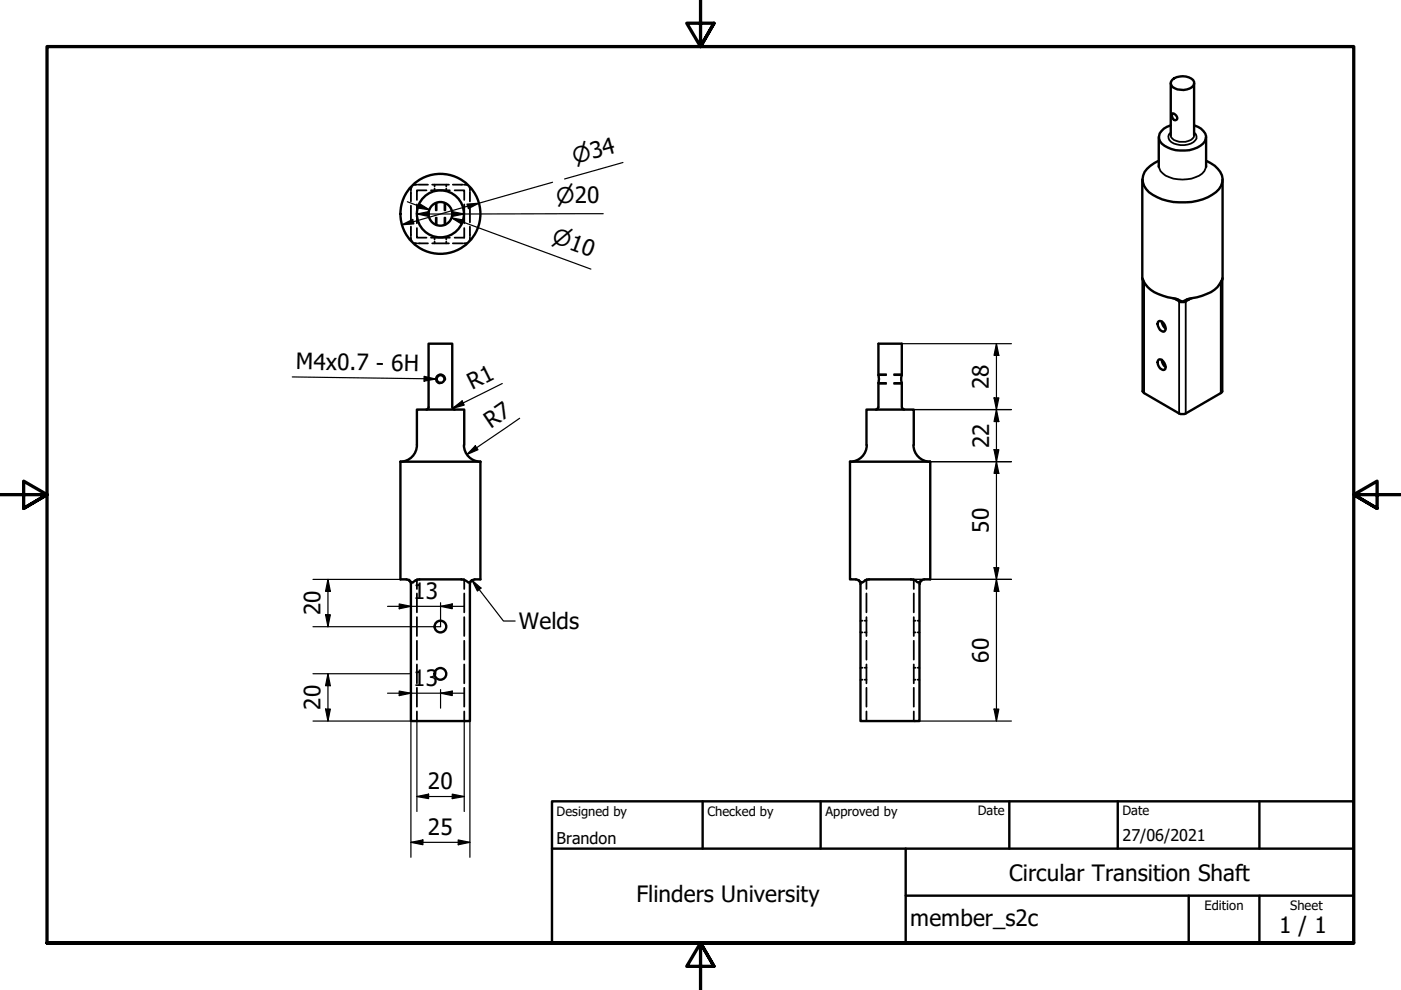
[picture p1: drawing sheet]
<svg xmlns="http://www.w3.org/2000/svg" width="297mm" height="210mm" viewBox="0 0 297 210" stroke-linecap="round" stroke-linejoin="round" font-family="sans-serif">
<!-- layer: Hidden (ISO) -->
<g fill="none" stroke="#000" stroke-width=".38">
<path d="M87.3 39.7l-.2 .7M88.5 39.2l-.9 .1M88.7 39.2h2M91.6 39.2h3.6M92.1 39.2v.3M92.1 40v.4M94.6 39.2v.3M94.6 40v.4M96 39.2h2.1M98.4 39.2l.7 .1M99.5 39.7l.1 .7M87.1 50.3l.2 .8"/>
<path d="M87.1 40.7v2M87.1 43.6v3.6M87.1 48v2.1M87.6 51.5l.9 .1M88.4 48.4v2h2M88.4 43.3v4M88.7 51.6h2M90.4 40.4h-2v2M91.4 50.4h4M91.4 40.4h4M91.6 51.6h3.6M92.1 50.4v.4"/>
<path d="M92.1 51.2v.4M92.4 43.1v1.5M92.4 46.1v1.6M92.6 43v1.6M92.6 46.1v1.6M94.2 43v1.6M94.2 46.1v1.6M94.4 43.1v1.5M94.4 46.1v1.6M94.6 50.4v.4M94.6 51.2v.4M96 51.6h2.1"/>
<path d="M96.4 40.4h2v2M98.4 43.3v4M98.4 48.4v2h-2M99.1 51.5l-.7 .1M99.6 40.7v2M99.6 50.3l-.1 .8M99.6 43.6v3.6M99.6 48v2.1M186.2 79.5h1.7M186.2 79.3h1.7M189.5 79.5h1.7M189.5 79.3h1.7"/>
<path d="M186.2 81.2h1.7M186.2 81.4h1.7M189.5 81.2h1.7M189.5 81.4h1.7M88.4 125.8v4M88.4 130.8v4M88.4 135.9v4M88.6 122.8h-.2v2.1M88.8 122.8h.2M97.8 122.8h.2M98.2 122.8h.2v2.1M98.4 125.8v4"/>
<path d="M98.4 130.8v4M98.4 135.9v4M182.4 134.1h.5M182.4 131.6h.5M183.3 134.1h.4M183.3 131.6h.4M183.7 125.8v4M183.7 130.8v4M183.7 135.9v4M183.9 122.8h-.2v2.1M184.1 122.8h.2M193.1 122.8h.2"/>
<path d="M193.5 122.8h.2v2.1M193.7 125.8v4M193.7 130.8v4M193.7 135.9v4M193.7 134.1h.4M193.7 131.6h.4M194.6 134.1h.3M194.6 131.6h.3M88.4 140.9v4M88.4 145.8v4M88.4 150.8v2.1M98.4 140.9v4"/>
<path d="M98.4 145.8v4M98.4 150.8v2.1M182.4 144.1h.5M182.4 141.6h.5M183.3 144.1h.4M183.3 141.6h.4M183.7 140.9v4M183.7 145.8v4M183.7 150.8v2.1M193.7 140.9v4M193.7 145.8v4M193.7 150.8v2.1"/>
<path d="M193.7 144.1h.4M193.7 141.6h.4M194.6 144.1h.3M194.6 141.6h.3"/>
</g>
<!-- layer: Visible (ISO) -->
<g fill="none" stroke="#000" stroke-width=".51">
<path d="M248.2 17.6v11.1M248.5 16.9a3.5 3.5 0 0 1 4.5 .1 1.15 1.15 0 0 1-.8 1.8 4.1 4.1 0 0 1-3.6-.3 1.01 1.01 0 0 1-.1-1.6zM253.2 17.6v11.1M242.2 38.1v20.9a5.8 5.8 0 0 0 4.4 3.7l2.6 .6 1.1 .5a.61 .61 0 0 0 .8-.1 6 6 0 0 1 2.7-.7 7 7 0 0 0 5.2-3.4l.2-.5v-21M245.7 34.1a5 5 0 0 0-3.4 3.8 4.4 4.4 0 0 0 3.1 3.9 13.3 13.3 0 0 0 11.6-.5 3.5 3.5 0 0 0 2.2-2.9 3.5 3.5 0 0 0-1.6-3.2l-1.9-1.1M245.7 29.1v6.3M248.2 26.6a2.86 2.86 0 0 0-2.5 2.8 4.1 4.1 0 0 0 3.6 2.4 6.4 6.4 0 0 0 6.2-1.9 2.22 2.22 0 0 0-1.5-3l-.8-.3M248.5 24.2l.2-.2 .5 .3a.72 .72 0 0 1 .2 1.1 .89 .89 0 0 1-.9-1.2zM255.7 29.1v6.3M242.3 59.2v23.8l.3 .3 7.7 4.5 1.1-.1 7.4-4.4 .3-.3v-23.8M245.7 76.2a1.52 1.52 0 0 1 1.4 2l-.2 .2a1.43 1.43 0 0 1-1.2-2.2zM245.7 68.1a1.43 1.43 0 0 1 1.2 2.2 1.46 1.46 0 0 1-1.2-2.2z"/>
<path d="M246.3 68.2a2.29 2.29 0 0 0 .8 1.5M246.3 76.3a1.97 1.97 0 0 0 .8 1.5M95.9 86.3v-13.4h-5v13.4l-.1 .3-.4 .2M95.9 86.4l.3 .4h.2M98.4 94.4a3.5 3.5 0 0 0 3.5 3.5M98.4 94.3v-7.5h-10v7.6a3.5 3.5 0 0 1-3.5 3.5M101.9 97.9v24.9a2.23 2.23 0 0 0-2.3 .7h-.3l-.7-.5-.8-.2h-8.8a2.14 2.14 0 0 0-1.6 .7l-.7-.5M101.9 97.9h-17v24.9h1.3l.5 .2M180.2 97.9h17v24.9a2.27 2.27 0 0 0-2.2 .6l-.2 .1-.4-.1a1.52 1.52 0 0 0-1.3-.6h-8.8a2.14 2.14 0 0 0-1.5 .7l-1.1-.6-1.5-.1zM183.7 94.3v-7.5h10v7.5M183.8 94.4a3.5 3.5 0 0 1-3.5 3.5M186.2 86.4l-.1 .2-.4 .2"/>
<path d="M186.2 86.3v-5.2l.2-.7-.2-.8v-6.7h5v6.7l-.1 .4 .1 6.3M191.3 86.4l.2 .4h.2M193.7 94.4a3.5 3.5 0 0 0 3.5 3.5M86.7 123l.4 .8M87.1 123.9v29h12.5v-29M100 123l-.4 .8M182 123l.4 .8M182.4 123.9v29h12.5v-29M195.4 123l-.4 .8"/>
<circle cx="93.4" cy="45.3" r="2.51"/>
<circle cx="93.4" cy="45.3" r="5"/>
<circle cx="93.4" cy="45.3" r="8.5"/>
<circle cx="93.4" cy="80.4" r=".82"/>
<circle cx="93.4" cy="132.8" r="1.24"/>
<circle cx="93.4" cy="142.9" r="1.24"/>
</g>
<!-- layer: Visible Narrow (ISO) -->
<g fill="none" stroke="#000" stroke-width=".38">
<path d="M245.7 35.2a3.6 3.6 0 0 0 3.1 2.7 6.7 6.7 0 0 0 6.5-1.6l.4-1.1M248.2 28.1a1.34 1.34 0 0 0-.4 1.4 1.34 1.34 0 0 0 1.1 1 4.3 4.3 0 0 0 4.5-.7 1.11 1.11 0 0 0-.2-1.7M248.2 28.7a2.07 2.07 0 0 0 2.5 1.4 2.07 2.07 0 0 0 2.5-1.4M242.3 59.3l.1 .3M242.6 59.9v23.4M258.8 59.9v23.4M259.1 59.3l-.1 .3M248.7 63.2l.7 .4M249.4 63.3v.3M249.4 63.6l.6 .4M249.8 63.5l.2 .5M250 64l.3 .1 1.1-.1"/>
<path d="M250 64v23.7M251.4 64v23.7M251.6 63.5l-.2 .5M252 63.3v.3M252 63.6l-.6 .4M252.7 63.2l-.7 .4M94.4 80.6a.98 .98 0 0 0-.8-1.2 .98 .98 0 0 0-1.2 .8 .98 .98 0 0 0 .8 1.1"/>
</g>
<!-- layer: Border (ISO) -->
<path d="M148.5 -.1v10l-2.9-5h5.8l-2.9 5 2.9-5M0 104.9h10l-5-2.9v5.8l5-2.9-5 2.9M297 104.9h-10l5-2.9v5.8l-5-2.9 5 2.9M10 199.9v-190h277v190h-277h277M151.4 204.9l-2.9-5 2.9 5h-5.8l2.9-5v10" fill="none" stroke="#000" stroke-width=".7"/>
<!-- layer: Title (ISO) -->
<path d="M117 169.9h170v30h-170zM117 179.9h170M149 169.9v10M174 169.9v10M192 179.9v20M214 169.9v10M237 169.9v10M267 169.9v10M192 189.9h95M252 189.9v10M267 189.9v10" fill="none" stroke="#000" stroke-width=".51"/>
<!-- layer: Symbol (ISO) -->
<path d="M62 79.9l30.4 .5M89.9 79.8l2.5 .6-2.5 .4zM100.1 123l1.9 1.7-.8 .6zM100.1 123l6.6 8.7h2.5" fill="none" stroke="#000" stroke-width=".25"/>
<g fill="#000">
<path d="M89.9 79.8l2.5 .6-2.5 .4z" fill-rule="evenodd"/>
<path d="M100.1 123l1.9 1.7-.8 .6z" fill-rule="evenodd"/>
</g>
<!-- layer: Dimension (ISO) -->
<g fill="none" stroke="#000" stroke-width=".25">
<path d="M117.2 38.6l-32 9.1M132.1 34.5l-12.4 3.4M85.2 47.7l2.3-1.2 .3 1zM86.4 42.8l4.7 1.7M88.4 45.4l2.5-.5v1zM88.9 43.2l2.2 1.3-2.6-.4zM95.8 46.2l2.4 .4-.3 .9zM95.9 44.9l2.5 .5-2.5 .5zM98.1 47.1l-2.3-.9 29.5 10.9M99 43.3l2.5-.2-2.2 1.1zM127.9 45.3l-39.5 .1M191.2 72.9h23.2"/>
<path d="M211.3 72.9l.5 2.4h-1zM211.3 72.9v80M95.9 86.6l2.1-1.6 .4 .9zM100.8 94.5l.5 .8-2.3 1.1zM106.5 81.3l-10.6 5.3M110.2 88.7l-11.2 7.7M193.7 86.8h20.7M197.2 97.9h17.2M210.8 84.4h1l-.5 2.4zM210.8 95.3h1l-.5 2.6zM211.3 86.8l.5 2.6h-1zM211.3 97.9l.5 2.5h-1z"/>
<path d="M66.4 122.8h20.5M69 130.3h1l-.5 2.6zM69.5 122.8l.5 2.6h-1zM69.5 122.8v10.1M82.2 128.6h16.2M84.6 128.1l2.5 .5-2.5 .5zM93.4 128.6l2.5-.5v1zM93.4 127.8v5.1h-27M193.1 122.8h21.3M210.8 120.4h1l-.5 2.4zM211.3 122.8l.5 2.6h-1zM66.4 152.9h21.7"/>
<path d="M66.4 142.8h20.5M69 150.3h1l-.5 2.6zM69.5 142.8l.5 2.6h-1zM69.5 142.8v10.1M82.2 147h16.2M84.6 146.5l2.5 .5-2.5 .5zM87.1 152.9v28.9M88.4 152.9v19.2M93.4 147l2.5-.5v1zM93.4 146.2v3.9M98.4 152.9v19.2M99.6 152.9v28.9"/>
<path d="M194 152.9h20.4M210.8 150.3h1l-.5 2.6zM87.1 178.6l2.6-.5v1zM87.1 178.6h12.5M88.4 168.9l2.5-.5v.9zM88.4 168.9h10M95.9 168.4l2.5 .5-2.5 .4zM97.2 178.1l2.4 .5-2.4 .5z"/>
</g>
<g fill="#000">
<path d="M85.2 47.7l2.3-1.2 .3 1z" fill-rule="evenodd"/>
<path d="M88.9 43.2l2.2 1.3-2.6-.4z" fill-rule="evenodd"/>
<path d="M88.4 45.4l2.5-.5v1z" fill-rule="evenodd"/>
<path d="M95.9 44.9l2.5 .5-2.5 .5z" fill-rule="evenodd"/>
<path d="M95.8 46.2l2.4 .4-.3 .9z" fill-rule="evenodd"/>
<path d="M99 43.3l2.5-.2-2.2 1.1z" fill-rule="evenodd"/>
<path d="M211.3 72.9l.5 2.4h-1z" fill-rule="evenodd"/>
<path d="M95.9 86.6l2.1-1.6 .4 .9z" fill-rule="evenodd"/>
<path d="M100.8 94.5l.5 .8-2.3 1.1z" fill-rule="evenodd"/>
<path d="M210.8 84.4h1l-.5 2.4z" fill-rule="evenodd"/>
<path d="M210.8 95.3h1l-.5 2.6z" fill-rule="evenodd"/>
<path d="M211.3 86.8l.5 2.6h-1z" fill-rule="evenodd"/>
<path d="M211.3 97.9l.5 2.5h-1z" fill-rule="evenodd"/>
<path d="M69 130.3h1l-.5 2.6z" fill-rule="evenodd"/>
<path d="M69.5 122.8l.5 2.6h-1z" fill-rule="evenodd"/>
<path d="M84.6 128.1l2.5 .5-2.5 .5z" fill-rule="evenodd"/>
<path d="M93.4 128.6l2.5-.5v1z" fill-rule="evenodd"/>
<path d="M210.8 120.4h1l-.5 2.4z" fill-rule="evenodd"/>
<path d="M211.3 122.8l.5 2.6h-1z" fill-rule="evenodd"/>
<path d="M69 150.3h1l-.5 2.6z" fill-rule="evenodd"/>
<path d="M69.5 142.8l.5 2.6h-1z" fill-rule="evenodd"/>
<path d="M84.6 146.5l2.5 .5-2.5 .5z" fill-rule="evenodd"/>
<path d="M93.4 147l2.5-.5v1z" fill-rule="evenodd"/>
<path d="M210.8 150.3h1l-.5 2.6z" fill-rule="evenodd"/>
<path d="M87.1 178.6l2.6-.5v1z" fill-rule="evenodd"/>
<path d="M88.4 168.9l2.5-.5v.9z" fill-rule="evenodd"/>
<path d="M95.9 168.4l2.5 .5-2.5 .4z" fill-rule="evenodd"/>
<path d="M97.2 178.1l2.4 .5-2.4 .5z" fill-rule="evenodd"/>
</g>
<g font-size="4.8">
<text x="62.7" y="78.3" transform="rotate(1 62.7 78.3)">M4x0.7 - 6H</text>
<text x="100.1" y="82.8" transform="rotate(-27 100.1 82.8)">R1</text>
<text x="209.7" y="82.5" transform="rotate(-90 209.7 82.5)">28</text>
<text x="104.1" y="91" transform="rotate(-34 104.1 91)">R7</text>
<text x="209.7" y="95" transform="rotate(-90 209.7 95)">22</text>
<text x="209.7" y="113" transform="rotate(-90 209.7 113)">50</text>
<text x="67.9" y="130.5" transform="rotate(-90 67.9 130.5)">20</text>
<text x="87.6" y="127">13</text>
<text x="110" y="133.4">Welds</text>
<text x="209.7" y="140.5" transform="rotate(-90 209.7 140.5)">60</text>
<text x="87.6" y="145.4">13</text>
<text x="67.9" y="150.5" transform="rotate(-90 67.9 150.5)">20</text>
<text x="90.7" y="167.2">20</text>
<text x="90.7" y="177">25</text>
<text x="134.9" y="191.3">Flinders University</text>
<text x="214" y="186.7">Circular Transition Shaft</text>
<text x="193" y="196.4">member_s2c</text>
<text x="271.2" y="197.8">1 / 1</text>
</g>
<g font-size="4.6">
<text x="121.9" y="34.8" transform="rotate(-16 121.9 34.8)">⌀34</text>
<text x="117.9" y="43">⌀20</text>
<text x="116.8" y="51.3" transform="rotate(20 116.8 51.3)">⌀10</text>
</g>
<g font-size="3.4">
<text x="118" y="178.9">Brandon</text>
<text x="238" y="178.3">27/06/2021</text>
</g>
<g font-size="2.7">
<text x="118" y="173">Designed by</text>
<text x="150" y="173">Checked by</text>
<text x="175" y="173">Approved by</text>
<text x="207.3" y="172.9">Date</text>
<text x="238" y="172.9">Date</text>
<text x="255.4" y="193">Edition</text>
<text x="273.6" y="193">Sheet</text>
</g>
</svg>
